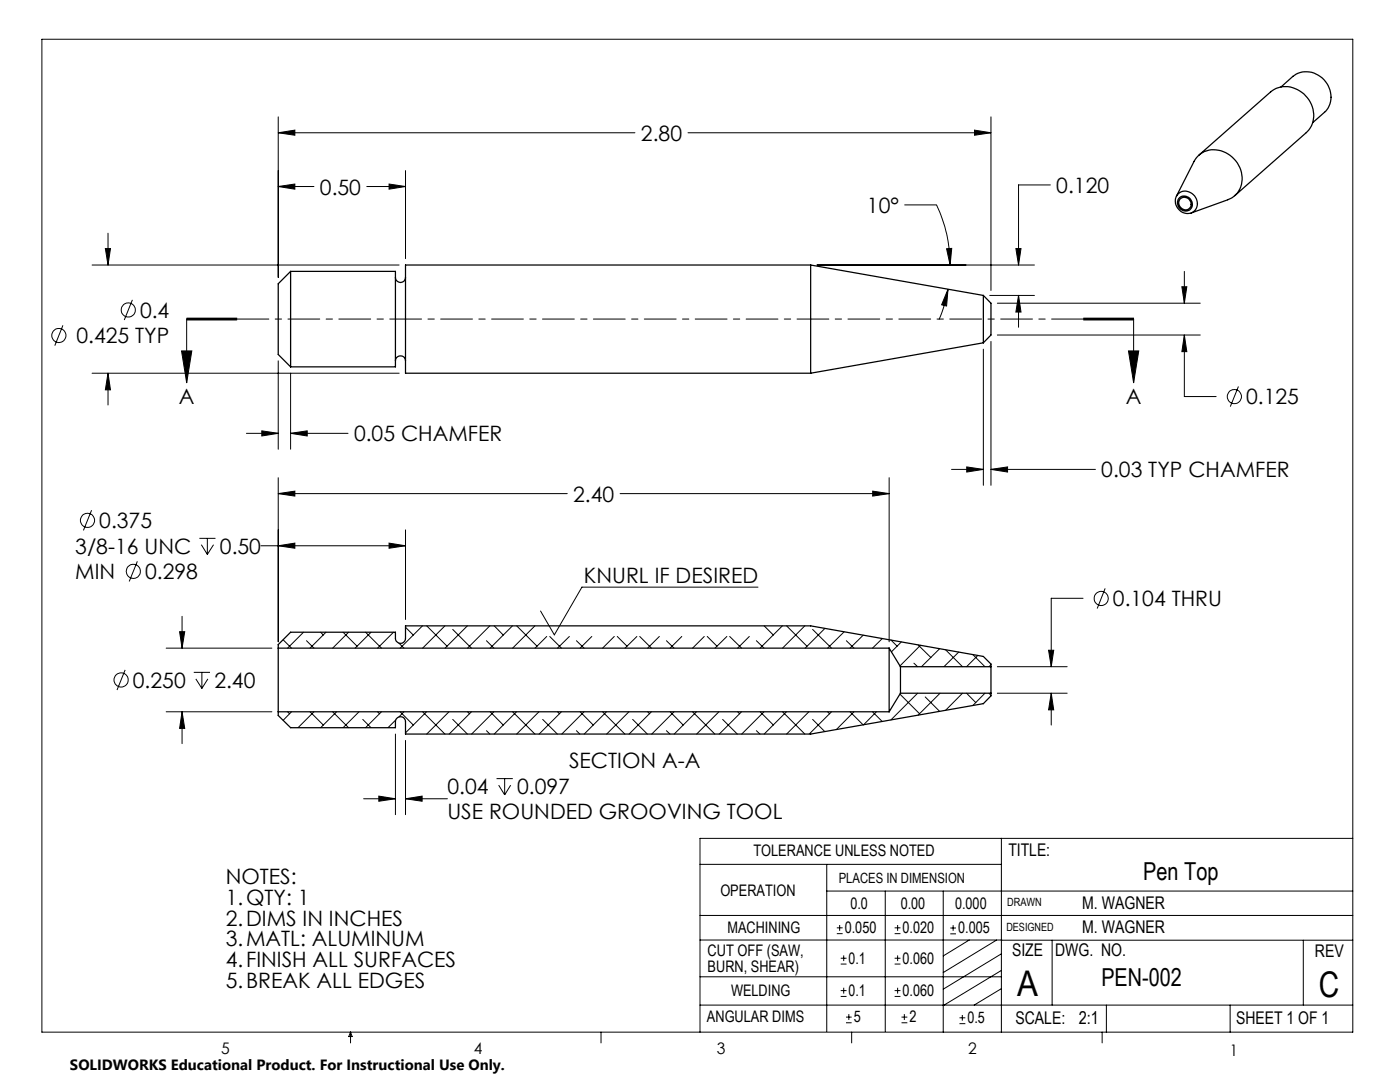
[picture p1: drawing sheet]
<svg xmlns="http://www.w3.org/2000/svg" width="279mm" height="216mm" viewBox="0 0 279 216" stroke-linecap="round" stroke-linejoin="round" font-family="sans-serif">
<g fill="none" stroke="#000" stroke-width=".2">
<path d="M8.4 7.8h261.6v198.2h-261.6zM55.5 26.5l3.3-.5v1zM55.5 37.2l3.3-.5v1zM55.5 23.3v32.1M55.5 26.5h71.2M55.5 37.2h7.2M73.2 37.2h7.7M77.6 36.7l3.3 .5-3.3 .5zM80.9 34v17.6M137.3 26.5h60.5M194.5 26l3.3 .5-3.3 .5zM197.8 23.3v34.7"/>
<path d="M209.6 36.9h-6.3v16M18.4 52.9h61.3M21 49.6h1l-.4 3.3zM21.6 46.5v6.4M26.4 59.8l-1.6 4.1M163.1 52.9h43.3M180.6 40.9h6.3a27.3 27.3 0 0 1 2.7 12M188.9 49.6h1l-.3 3.3zM189.2 57.7l-.3 3.4-1-.3zM189.2 57.7a25.6 25.6 0 0 1-1.8 6.1M197.5 58.9h8.9M202.7 49.6h1.1l-.5 3.3z"/>
<path d="M203.3 58.9l.5 3.4h-1.1zM203.3 58.9v6.4M235.9 57.2h1l-.5 3.3zM236.4 54.2v6.3M12.6 64.9l-1.7 4.1M18.4 74.5h61.3M21.6 74.5l.4 3.3h-1zM21.6 74.5v6.3M36.2 70h2.1l-1 6.4zM37.3 63.8h10zM37.3 63.5h10M47.3 63.7h-10v12.7"/>
<path d="M55.5 72v17.6M58 74.5v15.1M196.3 69.7v27.1M197.8 68.1v28.7M199 60.5h40.5M199 66.9h40.5M216.2 63.7h10M216.2 63.5h10M216.2 63.8h10M225.2 70h2.1l-1.1 6.4zM226.2 63.7v12.7M236.4 66.9l.5 3.3h-1z"/>
<path d="M236.4 66.9v12.2h6.3M247.2 77.1l-1.7 4M49.2 86.5h6.3M52.2 86l3.3 .5-3.3 .5zM55.5 98.5l3.3-.5v1zM55.5 95.3v32.8M55.5 98.5h57.7M58 86.5l3.3-.5v1zM58 86.5h11.5M123.8 98.5h53.6M174.2 98l3.2 .5-3.2 .5zM177.4 95.3v32.8"/>
<path d="M189.9 93.7h6.4M192.9 93.2l3.4 .5-3.4 .5zM197.8 93.7l3.3-.5v1zM197.8 93.7h20.8M18.3 101.8l-1.6 4M27.4 112l-1.6 4M39.8 107.4h3.2M40.2 108.7l1.2 1.9M41.4 107.4v3.2M42.6 108.7l-1.2 1.9M52.1 108.9h28.8M55.5 108.9l3.3-.5v1z"/>
<path d="M77.6 108.4l3.3 .5-3.3 .5zM80.9 105.7v17.9M151.3 117.2h-35.2l-5.5 9.5-2.7-4.8M216.1 119.4h-6.3v13.6M220.6 117.4l-1.6 4M25 133.7l-1.6 4M33.2 129.3h21.1M35.8 126h1.1l-.6 3.3zM36.3 123v6.3M38.7 134.2h3.2M39.1 135.5l1.2 1.9M40.3 134.2v3.2"/>
<path d="M41.5 135.5l-1.2 1.9M56.5 127.7l1.7 1.6M60.6 126.2l-3.2 3.1M61.2 127.8l1.5 1.5M64 126.2l.5 .5M65.1 126.2l-3.2 3.1M68.5 126.2l2.8 2.7M69.6 126.2l-3.2 3.1M73 126.2l3.1 3.1M74 126.2l-3.1 3.1M78.5 126.2l-3.1 3.1M79.6 128.3l1 1"/>
<path d="M80.9 125.2l1.6 1.5M84.3 124.9l-4.4 4.4M85.2 124.9l4 4M88.8 124.9l-4.5 4.4M90.3 125.6l3.8 3.7M93.3 124.9l-4.5 4.4M97.1 127.8l1.5 1.5M97.8 124.9l-4.5 4.4M98.6 124.9l1.8 1.8M102.3 124.9l-4.5 4.4M103.1 124.9l4.1 4M106.8 124.9l-4.5 4.4"/>
<path d="M109.1 127l-2.3 2.3M109.7 127l2.3 2.3M113.6 127l-2.3 2.3M115 127.8l1.6 1.5M118.1 127l-2.3 2.3M122.6 127l-2.3 2.3M123.2 127l1.9 1.9M127.1 127l-2.4 2.3M127.7 127l2.3 2.3M131.6 127l-2.3 2.3M133 127.8l1.5 1.5M136.1 127l-2.4 2.3"/>
<path d="M140.5 127l-2.3 2.3M141.1 127l2 1.9M145.1 127l-2.4 2.3M145.6 127l2.4 2.3M149.5 127l-2.3 2.3M151 127.8l1.5 1.5M152.5 124.9l1.8 1.8M156.1 124.9l-4.4 4.4M157 124.9l4 4M160.6 124.9l-4.4 4.4M162.2 125.6l3.7 3.7M164.6 125.4l-3.9 3.9"/>
<path d="M168.5 126.1l-3.3 3.2M168.9 127.8l1.5 1.5M172.3 126.8l-2.6 2.5M176.1 127.4l-2 1.9M177.8 127.7l1.2 1.2M179.6 138.5l3.9 3.9M179.9 128.1l-2 2M182.4 132.3l.7 .7M183.1 138.3l-5.3 5.4M183.2 128.7l2.6 2.5M183.7 128.8l-4.1 4.1M184.6 139.1l2.9 2.9"/>
<path d="M187.5 129.4l-3.6 3.6M187.6 138.3l-4.4 4.4M188.7 129.6l3.4 3.4M191.3 130.1l-2.9 2.9M192.1 138.3l-3.4 3.4M192.9 138.3l1.8 1.9M194.1 130.6l2.5 2.4M195.2 130.8l-2.3 2.2M196.6 138.3l-2.5 2.5M197.4 138.3l.4 .4M197.8 132.6l-.4 .4M199 133h14"/>
<path d="M199 138.3h14M209.3 129.8h1l-.5 3.2zM209.8 138.3l.5 3.3h-1zM209.8 138.3v6.4M33.2 142h21.1M36.3 142l.6 3.3h-1.1zM36.3 142v6.4M57.4 142l.4 .4M58.2 142l-1.7 1.7M61.9 142l2.6 2.7M62.7 142l-3.2 3.2M66.4 142l3.2 3.2"/>
<path d="M67.2 142l-3.2 3.2M71.6 142l-3.1 3.2M72.4 143.5l1.6 1.7M72.6 159.4h6.3M75.4 142l.3 .4M75.6 158.9l3.3 .5-3.3 .5zM76.1 142l-3.1 3.2M78.9 146.5v16.1M79 143.7l-1.6 1.5M79.9 142l2.6 2.7M80.6 142l-1 1.1M80.9 159.4l3.3-.5v1z"/>
<path d="M80.9 147.7v14.9M80.9 159.4h8.4M84.3 142l4.5 4.5M85.1 142l-4.2 4.2M89.6 142l-4.4 4.5M90.3 143.5l3 3M93.3 142l.4 .4M94.1 142l-4.5 4.5M97.1 145.8l.7 .7M97.8 142l2.6 2.7M98.6 142l-4.5 4.5M99.1 155.4h3.2"/>
<path d="M99.5 156.7l1.2 1.9M100.7 155.4v3.2M101.9 156.7l-1.2 1.9M102.3 142l4.5 4.5M103.1 142l-4.5 4.5M107.6 142l-4.5 4.5M108.3 143.5l2.9 3M111.3 142l.4 .4M112 142l-4.4 4.5M115 145.8l.7 .7M115.8 142l2.6 2.7M116.6 142l-4.5 4.5"/>
<path d="M120.3 142l4.4 4.5M121 142l-4.4 4.5M125.5 142l-4.4 4.5M126.3 143.5l2.9 3M129.3 142l.3 .4M130 142l-4.4 4.5M133 145.8l.7 .7M133.7 142l2.6 2.7M134.5 142l-4.4 4.5M138.2 142l4.5 4.5M139 142l-4.5 4.5M143.5 142l-4.5 4.5"/>
<path d="M144.2 143.5l2.9 3M147.2 142l.4 .4M148 142l-4.5 4.5M151 145.8l.7 .7M151.7 142l2.6 2.7M152.5 142l-4.5 4.5M156.2 142l4.4 4.5M157 142l-4.5 4.5M161.4 142l-4.4 4.5M162.2 143.5l2.4 2.5M165.2 142l.4 .4M165.9 142l-4.4 4.5"/>
<path d="M169.7 142l2.6 2.6M170.4 142l-3.5 3.6M174.1 142l2 2M174.9 142l-2.6 2.6M139.7 172.5h60.1M165 177.8h105M165 172.5v33.3M176.7 177.8v28M188.2 177.8v28.2M199.8 167.3v38.7M270 167.3h-130.3v38.7M139.7 182.7h130.3"/>
<path d="M139.7 187.6h60.2M139.7 194.9h60.1M167 186.3h1.2M167 185.1h1.2M167.6 184.6v1.1M167.8 198.8h1.1M167.8 197.7h1.1M167.8 192.4h1.1M167.8 191.2h1.1M168.4 190.6v1.2M168.4 197.1v1.2M178.5 198.8h1.2"/>
<path d="M178.5 197.7h1.2M178.5 192.4h1.2M178.5 191.2h1.2M178.5 186.3h1.2M178.5 185.1h1.2M179.1 184.6v1.1M179.1 190.6v1.2M179.1 197.1v1.2M189.7 185.2h1.1M189.7 186.3h1.1M190.2 184.6v1.1M193.4 187.6l-5.2 3.1"/>
<path d="M198.9 187.6l-10.7 6.5M199.8 187.6h70.2M199.8 197.3l-5.4 3.3M199.8 193.6l-11.6 7.1M199.8 190.3l-11.6 7.1M210 187.6v13M260.1 187.6v13M70 206v2.1M70 206l.3 .8h-.7zM119.9 206v2.1M139.7 200.6h130.3M168.8 204.1h1.2"/>
<path d="M168.8 203h1.2M169.4 202.4v1.1M170 206v2.1M179.9 204.1h1.2M179.9 203h1.2M180.5 202.4v1.1M191.5 204.3h1.2M191.5 203.1h1.2M192.1 202.5v1.2M220 206v2.1M220.8 200.6v5.4M245.5 200.6v5.4"/>
<circle cx="11.7" cy="66.9" r="1.41"/>
<circle cx="25.6" cy="61.9" r="1.41"/>
<circle cx="246.3" cy="79.1" r="1.41"/>
<circle cx="17.5" cy="103.8" r="1.41"/>
<circle cx="26.6" cy="114" r="1.41"/>
<circle cx="219.8" cy="119.4" r="1.41"/>
<circle cx="24.2" cy="135.7" r="1.42"/>
</g>
<path d="M226.2 63.7h-188.9" fill="none" stroke="#000" stroke-width=".2" stroke-dasharray="6.3 1.3 1.3 1.3" stroke-dashoffset=".1"/>
<g fill="#000">
<path d="M55.5 26.5l3.3-.5v1zM194.5 26l3.3 .5-3.3 .5zM189.2 57.7l-.3 3.4-1-.3zM188.9 49.6h1l-.3 3.3zM21.6 74.5l.4 3.3h-1zM21 49.6h1l-.4 3.3zM55.5 37.2l3.3-.5v1zM77.6 36.7l3.3 .5-3.3 .5zM52.2 86l3.3 .5-3.3 .5zM58 86.5l3.3-.5v1zM197.8 93.7l3.3-.5v1zM192.9 93.2l3.4 .5-3.4 .5zM235.9 57.2h1l-.5 3.3zM236.4 66.9l.5 3.3h-1zM202.7 49.6h1.1l-.5 3.3zM203.3 58.9l.5 3.4h-1.1zM55.5 108.9l3.3-.5v1zM77.6 108.4l3.3 .5-3.3 .5zM75.6 158.9l3.3 .5-3.3 .5zM80.9 159.4l3.3-.5v1zM35.8 126h1.1l-.6 3.3zM36.3 142l.6 3.3h-1.1zM55.5 98.5l3.3-.5v1zM174.2 98l3.2 .5-3.2 .5zM209.3 129.8h1l-.5 3.2zM209.8 138.3l.5 3.3h-1z"/>
<path d="M225.2 70h2.1l-1.1 6.4zM36.2 70h2.1l-1 6.4z"/>
</g>
<g fill="none" stroke="#000" stroke-width=".25">
<path d="M255.7 17.4l2.3-2.2a4.8 4.8 0 0 1 7.5 3.3 4.1 4.1 0 0 1-1.2 3.9l-2.3 2.1M234.8 39.2l3.5-7a4.7 4.7 0 0 1 7.2-1.2 5.3 5.3 0 0 1 1.1 7.8l-.7 .6-.9 .5-7.3 2.6M235 38.8a2.37 2.37 0 0 1 2.6-.4 2.37 2.37 0 0 1 1.4 2.2 2.04 2.04 0 0 1-1.5 2 2.04 2.04 0 0 1-2.3-.8 2.24 2.24 0 0 1-.2-3zM235.3 39.6a1.55 1.55 0 0 1 2.3 .1 1.55 1.55 0 0 1-.4 2.3 1.64 1.64 0 0 1-1.8-.5 1.64 1.64 0 0 1-.1-1.9zM235.4 39.8a1.29 1.29 0 0 1 2 .1 1.29 1.29 0 0 1-.4 1.9 1.41 1.41 0 0 1-1.4-.5 1.41 1.41 0 0 1-.2-1.5zM239.3 30.9l14.3-12.6a5.4 5.4 0 0 1 8.1 2.5 4.9 4.9 0 0 1-1 5.7l-14.3 12.6M58 54.2h20.9v19h-20.9M58 54.2v19M58 54.2l-2.5 2.4v14.1l2.5 2.5M78.9 55.4a1.01 1.01 0 0 0 1 1 1.01 1.01 0 0 0 1-1M161.8 52.9h-80.9v21.6h80.9M161.8 52.9v21.6"/>
<path d="M161.8 52.9l34.5 6M196.3 58.9v9.5M196.3 58.9l1.5 1.6v6.4l-1.5 1.5M78.9 72a1.01 1.01 0 0 1 1-1 1.01 1.01 0 0 1 1 1M196.3 68.4l-34.5 6.1M55.5 129.3v-.7l2.5-2.4h20.9v1.2a1.01 1.01 0 0 0 1 1 1.01 1.01 0 0 0 1-1v-2.5h80.9l34.5 6.1 1.5 1.5v.5M55.5 129.3v12.7M55.5 129.3h121.9M177.4 129.3v12.7M177.4 129.3l2.3 3.7M179.7 133v5.3M179.7 133h18.1"/>
<path d="M179.7 138.3l-2.3 3.7M179.7 138.3h18.1M197.8 138.3v.6l-1.5 1.5-34.5 6.1h-80.9v-2.5a1.01 1.01 0 0 0-1-1 1.01 1.01 0 0 0-1 1v1.2h-20.9l-2.5-2.4v-.8M197.8 133v5.3M55.5 142h121.9"/>
</g>
<g font-size="7.1">
<text x="203" y="198.7">A</text>
<text x="263.2" y="198.9">C</text>
</g>
<g font-size="4.9">
<text x="228.2" y="175.7">Pen Top</text>
<text x="219.8" y="196.7">PEN-002</text>
</g>
<g font-size="4.2">
<text x="127.9" y="28.1">2.80</text>
<text x="63.8" y="38.8">0.50</text>
<text x="210.8" y="38.5">0.120</text>
<text x="173" y="42.5">10°</text>
<text x="27.9" y="63.4">0.4</text>
<text x="15.3" y="68.5">0.425 TYP</text>
<text x="35.7" y="80.6">A</text>
<text x="224.7" y="80.6">A</text>
<text x="248.7" y="80.7">0.125</text>
<text x="70.7" y="88.1">0.05 CHAMFER</text>
<text x="219.8" y="95.3">0.03 TYP CHAMFER</text>
<text x="114.4" y="100.1">2.40</text>
<text x="19.8" y="105.4">0.375</text>
<text x="15" y="110.5">3/8-16 UNC</text>
<text x="43.9" y="110.5">0.50</text>
<text x="15" y="115.5">MIN</text>
<text x="29" y="115.5">0.298</text>
<text x="116.5" y="116.2">KNURL IF DESIRED</text>
<text x="222.1" y="121">0.104 THRU</text>
<text x="26.5" y="137.2">0.250</text>
<text x="42.8" y="137.2">2.40</text>
<text x="113.6" y="153.2">SECTION A-A</text>
<text x="89.3" y="158.4">0.04</text>
<text x="103.2" y="158.4">0.097</text>
<text x="89.3" y="163.5">USE ROUNDED GROOVING TOOL</text>
<text x="45" y="176.3">NOTES:</text>
<text x="45" y="180.5">1.QTY: 1</text>
<text x="45" y="184.7">2.DIMS IN INCHES</text>
<text x="45" y="188.9">3.MATL: ALUMINUM</text>
<text x="45" y="193">4.FINISH ALL SURFACES</text>
<text x="45" y="197.2">5.BREAK ALL EDGES</text>
</g>
<g font-size="3.5">
<text x="201.2" y="170.7">TITLE:</text>
<text x="216" y="181.4">M. WAGNER</text>
<text x="202" y="190.8">SIZE</text>
<text x="210.6" y="190.8">DWG. NO.</text>
<text x="216" y="186.2">M. WAGNER</text>
<text x="262.4" y="190.9">REV</text>
<text x="202.7" y="204.4">SCALE:</text>
<text x="215.3" y="204.4">2:1</text>
<text x="246.7" y="204.4">SHEET 1 OF 1</text>
</g>
<g font-size="3.2">
<text x="150.4" y="170.8">TOLERANCE UNLESS NOTED</text>
<text x="143.8" y="178.9">OPERATION</text>
<text x="169.7" y="181.4">0.0</text>
<text x="179.8" y="181.4">0.00</text>
<text x="190.6" y="181.4">0.000</text>
<text x="141.2" y="190.7">CUT OFF (SAW,</text>
<text x="145.2" y="186.2">MACHINING</text>
<text x="168.6" y="186.2">0.050</text>
<text x="180.1" y="186.2">0.020</text>
<text x="191.2" y="186.2">0.005</text>
<text x="141.2" y="193.9">BURN, SHEAR)</text>
<text x="169.4" y="192.3">0.1</text>
<text x="180.1" y="192.3">0.060</text>
<text x="145.9" y="198.7">WELDING</text>
<text x="169.4" y="198.7">0.1</text>
<text x="180.1" y="198.7">0.060</text>
<text x="141.1" y="204">ANGULAR DIMS</text>
<text x="170.4" y="204">5</text>
<text x="181.5" y="204">2</text>
<text x="193.1" y="204.2">0.5</text>
<text x="44.2" y="210.4">5</text>
<text x="94.6" y="210.3">4</text>
<text x="143.1" y="210.4">3</text>
<text x="193.2" y="210.3">2</text>
<text x="245.4" y="210.6">1</text>
</g>
<text font-size="3" x="14" y="213.5">SOLIDWORKS Educational Product. For Instructional Use Only.</text>
<text font-size="2.8" x="167.4" y="176.1">PLACES IN DIMENSION</text>
<g font-size="2.3">
<text x="200.8" y="185.7">DESIGNED</text>
<text x="201" y="180.9">DRAWN</text>
</g>
</svg>
